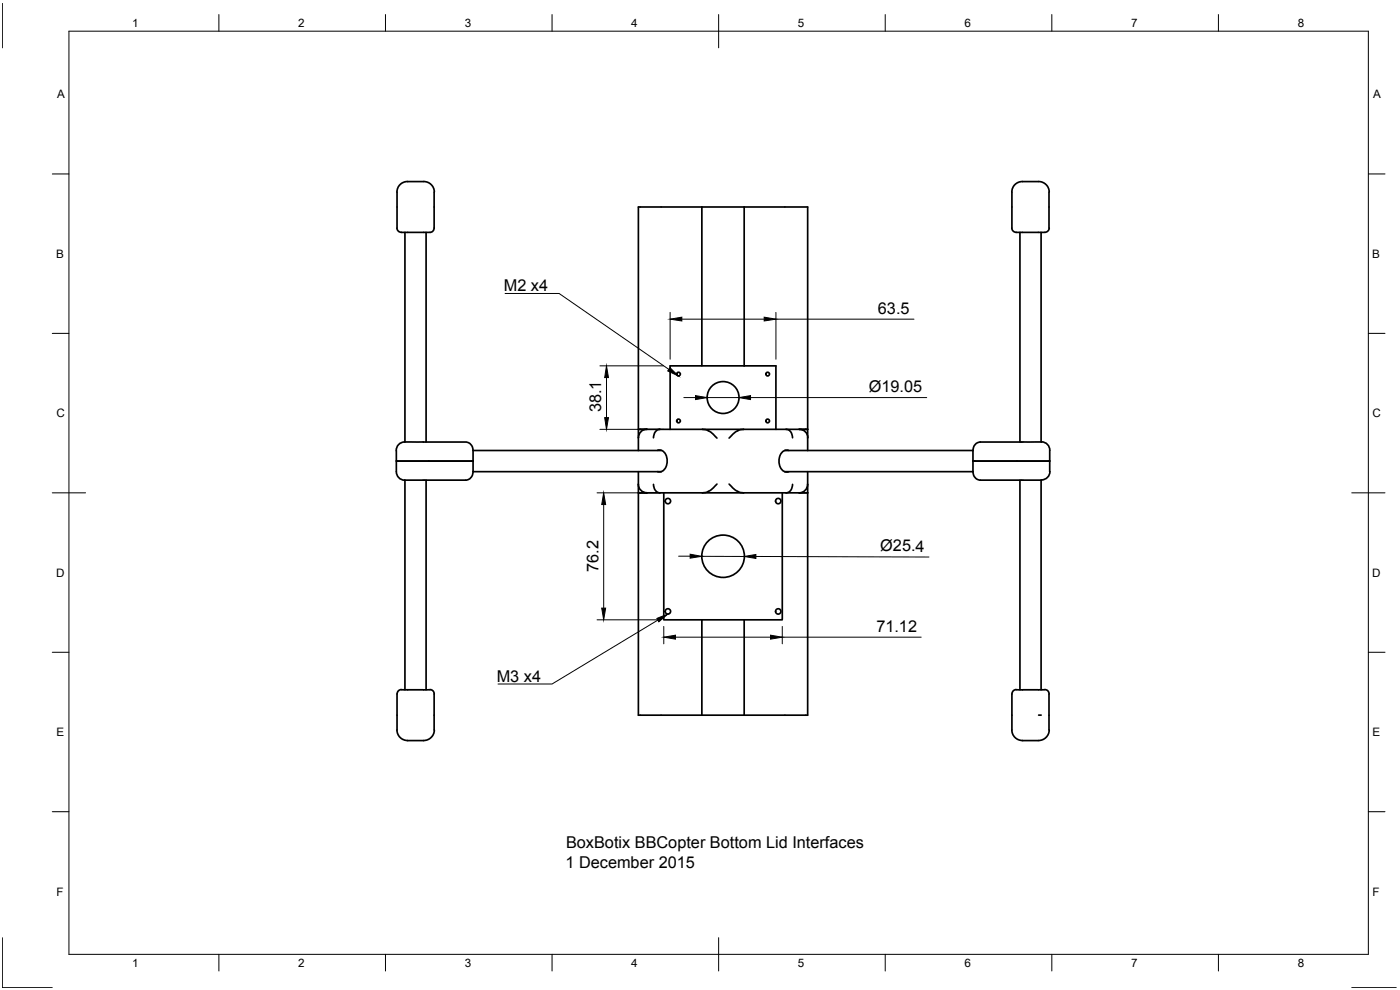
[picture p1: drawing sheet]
<svg xmlns="http://www.w3.org/2000/svg" width="420mm" height="297mm" viewBox="0 0 420 297" stroke-linecap="round" stroke-linejoin="round" font-family="sans-serif">
<!-- layer: MD_Visible -->
<g fill="none" stroke="#000" stroke-width=".51">
<path d="M122.4 54.5a3.5 3.5 0 0 0-3.2 4.5l-.1 9.4a1.7 1.7 0 0 0 2.3 1.3h6.2a2.45 2.45 0 0 0 2.6-.9l.1-9.2a4.8 4.8 0 0 0-1.4-4.6l-1.8-.5h-4.8M303.7 57.6a3.2 3.2 0 0 1 3.2-3.1h4.7a3.1 3.1 0 0 1 3.3 3.1M303.7 57.7v10.8M314.8 57.7v10.8M121.5 69.7v62.9M127.9 69.7v62.9M210.6 62.1h-19v73.1M210.6 62.1v47.7h12.7M210.6 62.1h12.7M223.3 62.1h19.1v73.1M223.3 62.1v47.7M303.7 68.4a1.7 1.7 0 0 0 2.2 1.3h6.2a2.57 2.57 0 0 0 2.7-.9l.1-.4"/>
<path d="M306.1 69.7v62.9M312.4 69.7v62.9M210.6 109.8h-9.5v19M223.3 109.8h9.6v19M118.9 135.2v6.3M119 138.3h22.5M127 132.6h12.7a2.32 2.32 0 0 1 2.3 2.6M127 132.6h-3.6a4.7 4.7 0 0 0-4 1l-.5 1.5M141.6 138.3h.4M142 135.2h56.4M142 135.2v6.3M191.6 128.8h2.5z"/>
<path d="M194.1 128.8h45.7M194.1 128.8a2.55 2.55 0 0 0-2.5 2.5M197.3 135.1a2.76 2.76 0 0 1 2.9 3.5 2.63 2.63 0 0 1-2.9 2.9M198.1 128.8a2.22 2.22 0 0 0-2 2.6M210.8 128.8a5.7 5.7 0 0 1 4.4 2.6M223.2 128.8a5.7 5.7 0 0 0-4.4 2.6M235.5 135.2h56.5M235.9 128.8a2.22 2.22 0 0 1 2 2.6M236.7 135.1a2.76 2.76 0 0 0-2.9 3.5 2.63 2.63 0 0 0 2.9 2.9M239.8 128.8h2.6M239.9 128.8a2.56 2.56 0 0 1 2.6 2.5M292 138.3h13.3"/>
<path d="M292 135.2v6.3M307 132.6h-12.8a2.32 2.32 0 0 0-2.2 2.6M307 132.6h3.6a3.9 3.9 0 0 1 4.2 1.4l.3 1.1M315 138.3h-9.7M315 135.2v6.3M121.5 144.1v62.9M127.9 144.1v62.9M142 141.5a2.39 2.39 0 0 1-2.3 2.6h-16.3a4 4 0 0 1-4.2-1.5l-.2-1.1M142 141.5h56.4M191.6 145.3a2.55 2.55 0 0 0 2.5 2.5M191.6 147.9h2.5zM191.6 141.5v73.1h19"/>
<path d="M194.1 147.9h45.7M196.1 145.3a2.22 2.22 0 0 0 2 2.6M199.2 147.9v38.1h11.4M215.2 145.2a5.7 5.7 0 0 1-4.4 2.7M218.8 145.2a5.7 5.7 0 0 0 4.4 2.7M234.8 147.9v38.1h-11.5M235.5 141.5h56.5M237.9 145.3a2.22 2.22 0 0 1-2 2.6M239.8 147.9h2.6M242.4 145.3a2.55 2.55 0 0 1-2.5 2.6M242.4 141.5v73.1h-19.1M292 141.5a2.39 2.39 0 0 0 2.2 2.6l18.4-.1"/>
<path d="M306.1 144.1v62.9M312.4 144.1v62.9M315.1 141.5a2.52 2.52 0 0 1-2.5 2.5M210.6 186v28.6M210.6 186h12.7M223.3 186v28.6M120.4 206.9a1.31 1.31 0 0 0-1.2 1.3v8.8a5 5 0 0 0 1.3 4.6l1.9 .6M120.5 206.9l1.9 .1M122.3 207h4.8a3.6 3.6 0 0 1 3 .4l.2 .8v8.8a4.8 4.8 0 0 1-1.4 4.6l-1.8 .6M210.6 214.6h12.7M303.7 219a3.2 3.2 0 0 0 3.2 3.2M303.7 219v-10.8a1.46 1.46 0 0 1 2.1-1.2h5.9a3.7 3.7 0 0 1 2.9 .4l.2 .8v10.8"/>
<path d="M311.7 214.6h.8M314.9 219a3.2 3.2 0 0 1-3.2 3.2M122.3 222.2h4.8M306.9 222.2h4.7"/>
<circle cx="203.6" cy="112.2" r=".55"/>
<circle cx="217" cy="119.3" r="4.8"/>
<circle cx="230.4" cy="112.2" r=".55"/>
<circle cx="203.6" cy="126.3" r=".55"/>
<circle cx="230.4" cy="126.3" r=".55"/>
<circle cx="200.5" cy="150.3" r=".8"/>
<circle cx="233.6" cy="150.3" r=".8"/>
<circle cx="217" cy="166.9" r="6.4"/>
<circle cx="200.5" cy="183.4" r=".8"/>
<circle cx="233.6" cy="183.4" r=".8"/>
</g>
<!-- layer: BORDER -->
<g fill="none" stroke="#000" stroke-width=".3">
<path d="M.7 1v13.4M20.7 9.4h390v276.9h-390zM65.7 4.4v5M115.7 4.4v5M165.7 4.4v5M215.7 4.4v10M265.7 4.4v5M315.7 4.4v5M365.7 4.4v5M15.7 52.2h5M410.7 52.2h5M15.7 100h5"/>
<path d="M410.7 100h5M15.7 147.9h10M405.7 147.9h10M15.7 195.7h5M410.7 195.7h5M15.7 243.5h5M410.7 243.5h5M.7 281.3v15h15M65.7 286.3v5M115.7 286.3v5M165.7 286.3v5M215.7 281.3v10"/>
<path d="M265.7 286.3v5M315.7 286.3v5M365.7 286.3v5M405.7 296.3h13.3"/>
</g>
<!-- layer: 0 -->
<g fill="none" stroke="#000" stroke-width=".3">
<path d="M151.6 88.1h16.2l32.9 22.7M201.1 93.7v14.1M204.6 95.8h24.7M232.9 93.7v14.1M232.9 95.8h41.4M180 109.8h19.1M182 113.3v12M205.2 119.3h3.5M212.2 119.3h9.5M225.2 119.3h52.9M180 128.8h19.1M179.2 147.9h18"/>
<path d="M181.2 151.4v31.1M203.7 166.9h3.4M210.6 166.9l12.7 .1M226.9 167l51.9 .1M179.2 186h18M197.4 186.1l-31.7 19.1h-16.2M199.2 188v5.2M202.7 191.2h28.6M234.8 188v5.2M234.8 191.2h41.7"/>
</g>
<g fill="#000" stroke="#000" stroke-width=".3">
<path d="M201.1 95.8l3.5-.6v1.1zM229.3 95.2l3.6 .6-3.6 .5zM182 109.8l.6 3.5h-1.1zM201.1 110.3l2.5 2.5-3.2-1.5zM208.7 118.7l3.5 .6-3.5 .6zM221.7 119.3l3.5-.6v1.2zM181.5 125.3h1.1l-.6 3.5zM181.2 147.9l.6 3.5h-1.2zM207.1 166.3l3.5 .6-3.5 .6zM223.3 167l3.6-.6v1.2zM180.6 182.5h1.2l-.6 3.5zM197.1 185.5l3.3-1.3-2.7 2.4z"/>
<path d="M199.2 191.2l3.5-.6v1.2zM231.3 190.6l3.5 .6-3.5 .6z"/>
</g>
<g font-size="4.9">
<text x="151.2" y="87.4">M2 x4</text>
<text x="263.5" y="94.2">63.5</text>
<text x="260.8" y="117.6">Ø19.05</text>
<text x="180.5" y="123.7" transform="rotate(-90 180.5 123.7)">38.1</text>
<text x="264.2" y="165.4">Ø25.4</text>
<text x="179.6" y="171.7" transform="rotate(-90 179.6 171.7)">76.2</text>
<text x="263" y="189.7">71.12</text>
<text x="149.1" y="204.5">M3 x4</text>
<text x="169.9" y="254.5">BoxBotix BBCopter Bottom Lid Interfaces</text>
<text x="169.7" y="260.3">1 December 2015</text>
</g>
<g font-size="3.5">
<text x="39.7" y="8.1">1</text>
<text x="89.5" y="8.1">2</text>
<text x="139.5" y="8.1">3</text>
<text x="189.4" y="8.1">4</text>
<text x="239.5" y="8.1">5</text>
<text x="289.4" y="8.1">6</text>
<text x="339.5" y="8.1">7</text>
<text x="389.5" y="8.1">8</text>
<text x="17.1" y="29.5">A</text>
<text x="412.1" y="29.5">A</text>
<text x="16.9" y="77.3">B</text>
<text x="411.8" y="77.3">B</text>
<text x="16.9" y="125.2">C</text>
<text x="411.9" y="125.2">C</text>
<text x="16.9" y="173">D</text>
<text x="411.8" y="173">D</text>
<text x="16.9" y="220.9">E</text>
<text x="411.9" y="220.9">E</text>
<text x="16.9" y="268.7">F</text>
<text x="411.9" y="268.7">F</text>
<text x="39.7" y="290.1">1</text>
<text x="89.5" y="290.1">2</text>
<text x="139.5" y="290.1">3</text>
<text x="189.4" y="290.1">4</text>
<text x="239.5" y="290.1">5</text>
<text x="289.4" y="290.1">6</text>
<text x="339.5" y="290.1">7</text>
<text x="389.5" y="290.1">8</text>
</g>
</svg>
